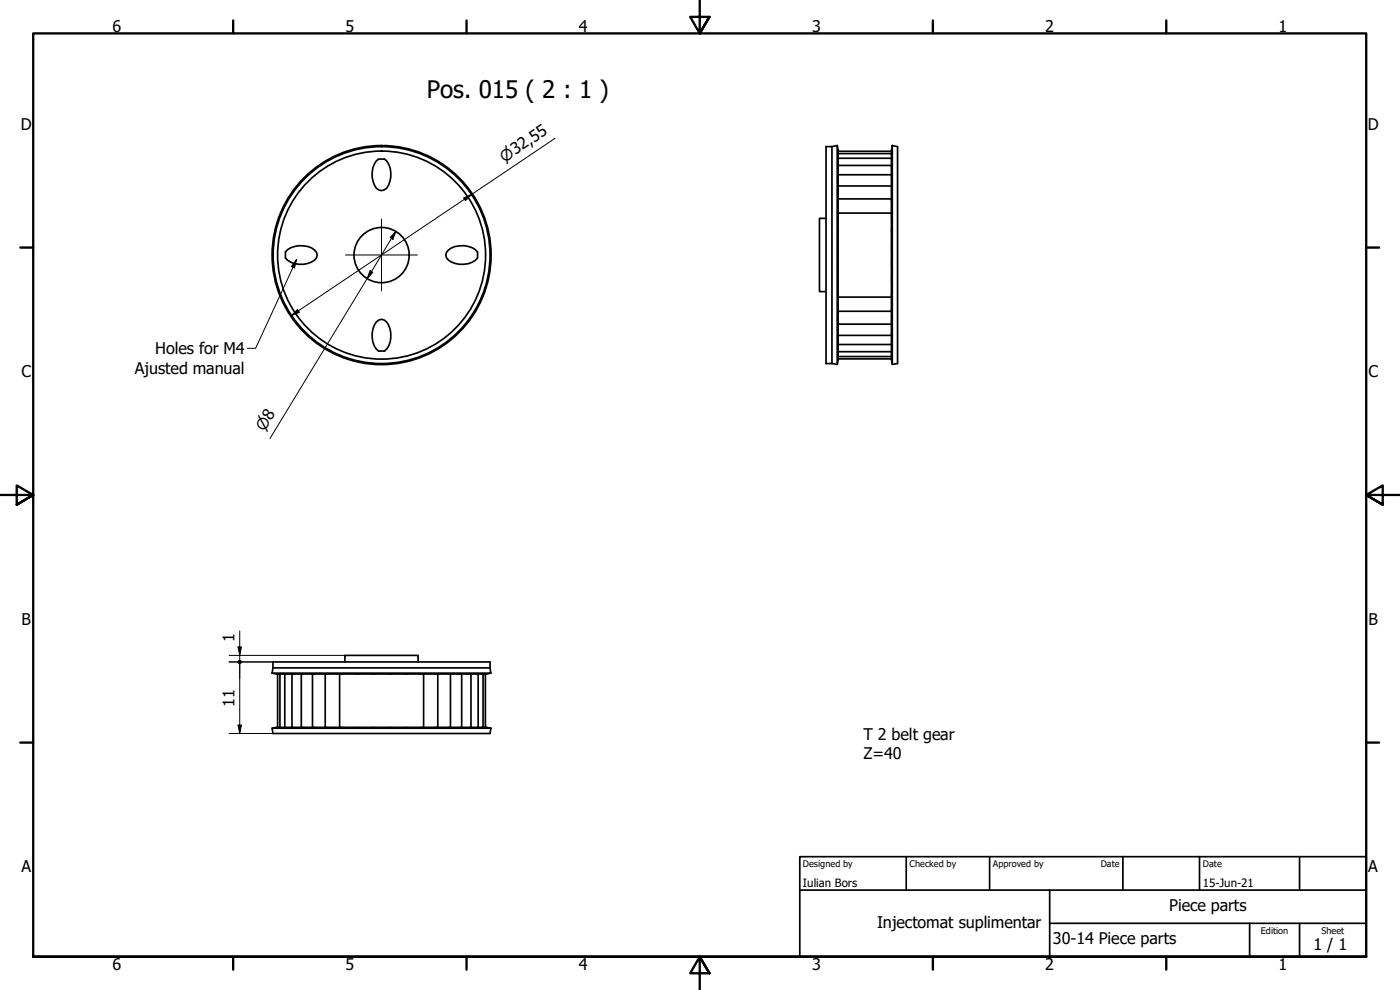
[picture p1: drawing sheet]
<svg xmlns="http://www.w3.org/2000/svg" width="420mm" height="297mm" viewBox="0 0 420 297" stroke-linecap="round" stroke-linejoin="round" font-family="sans-serif">
<!-- layer: Visible (ISO) -->
<g fill="none" stroke="#000" stroke-width=".51">
<path d="M112.9 48.3l.7-.6h1.8a6.4 6.4 0 0 1 1.2 7.9 2.18 2.18 0 0 1-2.1 1.6 2.18 2.18 0 0 1-2.1-1.6 7.4 7.4 0 0 1 .5-7.3zM247.9 44h1.8v65.1h-1.8zM249.7 44l1.6-.3 .2 1.6M251.3 43.7v65.6M251.5 45.3v.8M251.5 46.1v62M251.5 59.7h16M251.5 55.8h16M251.5 52.4h16M251.5 49.6h16M251.5 47.5h16M251.5 46.1h16"/>
<path d="M251.5 45.4h16M267.5 45.3v.8M267.5 46.1l.1 62M267.6 45l-.1 .3M267.8 43.7l1.6 .3v65.1l-1.6 .2-.2-1.3M267.8 43.7v65.6M267.8 43.7l-.2 1.3M86.3 74.9a7 7 0 0 1 8.1 .1 2.01 2.01 0 0 1 .7 2.1 2.01 2.01 0 0 1-1.6 1.5 6.9 6.9 0 0 1-7.8-1.2v-1.8zM134.6 75a6.7 6.7 0 0 1 8.7 .6v1.8a6.5 6.5 0 0 1-9.3-.1l-.2-.8 .2-.8zM247.9 65.5h-2v22h2M251.5 63.9h16M113 96.6a2.06 2.06 0 0 1 2.1-.7 2.06 2.06 0 0 1 1.5 1.6 6.9 6.9 0 0 1-1.2 7.8h-1.8a6.8 6.8 0 0 1-.6-8.7z"/>
<path d="M251.5 97.3h16M251.5 93.4h16M251.5 89.1h16M249.7 109.1l1.6 .2M251.5 108l-.2 1.3M251.5 107.7h16M251.5 107h16M251.5 105.5h16M251.5 103.4h16M251.5 100.6h16M81.9 198.6h65.2v1.8h-65.2zM103.5 198.6v-2h22v2"/>
<path d="M81.7 202l1.6 .2M81.7 218.5h65.6M81.7 202h65.6M81.9 200.4l-.2 1.6M83.2 218.2h62.5M83.2 202.2h62.5M83.3 218.2l-1.6 .3 .2 1.6h65.2l.2-1.6M83.3 202.2v16M84 202.2v16M85.5 202.2v16M87.6 202.2v16M90.4 202.2v16"/>
<path d="M93.8 202.2v16M97.6 202.2v16M101.9 202.2v16M127.1 202.2v16M131.4 202.2v16M135.2 202.2v16M138.6 202.2v16M141.4 202.2v16M143.5 202.2v16M145 202.2v16M145.7 202.2v16M145.7 218.2l1.6 .3"/>
<path d="M147.1 200.4l.2 1.6-1.6 .2"/>
<circle cx="114.5" cy="76.5" r="32.9"/>
<circle cx="114.5" cy="76.5" r="32.5"/>
<circle cx="114.5" cy="76.5" r="31.2"/>
<circle cx="114.5" cy="76.5" r="8.3"/>
</g>
<g fill="#000">
<circle cx="251.5" cy="45.4" r=".25"/>
<circle cx="267.5" cy="45.4" r=".25"/>
</g>
<!-- layer: Border (ISO) -->
<g fill="none" stroke="#000" stroke-width=".7">
<path d="M70 6.1v3.9M140 6.1v3.9M210 0v10l-2.9-4.9h5.8l-2.9 4.9 2.9-4.9M280 6.1v3.9M350 6.1v3.9M6.1 74.3h3.9M410 74.3h3.9M0 148.5h10l-5-2.8v5.7l5-2.9-5 2.9M420 148.5h-10l5-2.8v5.7l-5-2.9 5 2.9M6.1 222.8h3.9M410 222.8h3.9M10 287.1v-277.1h400v277.1h-400h400"/>
<path d="M70 287.1v3.8M140 287.1v3.8M212.9 292l-2.9-4.9 2.9 4.9h-5.8l2.9-4.9v9.9M280 287.1v3.8M350 287.1v3.8"/>
</g>
<!-- layer: Title (ISO) -->
<path d="M240 257h170v30.1h-170zM272 257v10.1M297 257v10.1M337 257v10.1M360 257v10.1M390 257v10.1M240 267.1h170M315 277h95M315 267.1v20M375 277v10.1M390 277v10.1" fill="none" stroke="#000" stroke-width=".51"/>
<!-- layer: Center Mark (ISO) -->
<path d="M103.7 76.5h21.6M114.5 65.7v21.6" fill="none" stroke="#000" stroke-width=".3"/>
<!-- layer: Symbol (ISO) -->
<path d="M89 77.9l-.6 2.5-1-.4zM89 77.9l-12.3 26.6h-2.5" fill="none" stroke="#000" stroke-width=".3"/>
<path d="M89 77.9l-.6 2.5-1-.4z" fill-rule="evenodd" fill="#000"/>
<!-- layer: Dimension (ISO) -->
<g fill="none" stroke="#000" stroke-width=".3">
<path d="M139.1 59.4l2.4-1.1-1.8 1.9zM166.6 41.5l-79.1 53.2M118.8 69.5l-.9 2.3-.8-.5zM118.8 69.5l-37.8 62.1M89.3 92.9l.6 .8-2.4 1zM111.1 81.2l.8 .5-1.7 1.9zM68.8 198.6h13.1M68.8 196.6h34.7M71.4 194.1h1.1l-.6 2.5zM71.9 189.3v9.3M71.9 199.2v20.9M71.4 217.5h1.1l-.6 2.6z"/>
<path d="M68.8 220.1h13.1"/>
</g>
<g fill="#000">
<path d="M118.8 69.5l-.9 2.3-.8-.5z" fill-rule="evenodd"/>
<path d="M139.1 59.4l2.4-1.1-1.8 1.9z" fill-rule="evenodd"/>
<path d="M89.3 92.9l.6 .8-2.4 1z" fill-rule="evenodd"/>
<path d="M111.1 81.2l.8 .5-1.7 1.9z" fill-rule="evenodd"/>
<path d="M71.4 194.1h1.1l-.6 2.5z" fill-rule="evenodd"/>
<path d="M71.4 217.5h1.1l-.6 2.6z" fill-rule="evenodd"/>
<circle cx="71.9" cy="198.6" r=".63"/>
</g>
<text font-size="7.2" x="128.1" y="29.5">Pos. 015 ( 2 : 1 )</text>
<g font-size="4.8">
<text x="33.7" y="9.6">6</text>
<text x="103.7" y="9.6">5</text>
<text x="173.7" y="9.6">4</text>
<text x="243.7" y="9.6">3</text>
<text x="313.7" y="9.6">2</text>
<text x="383.7" y="9.6">1</text>
<text x="6.2" y="38.9">D</text>
<text x="410.5" y="38.9">D</text>
<text x="46.5" y="106.3">Holes for M4</text>
<text x="6.4" y="113.1">C</text>
<text x="40.5" y="112.1">Ajusted manual</text>
<text x="410.7" y="113.1">C</text>
<text x="6.4" y="187.4">B</text>
<text x="410.7" y="187.4">B</text>
<text x="70.4" y="192.6" transform="rotate(-90 70.4 192.6)">1</text>
<text x="70.4" y="212" transform="rotate(-90 70.4 212)">11</text>
<text x="259.1" y="222">T 2 belt gear</text>
<text x="259.1" y="227.8">Z=40</text>
<text x="6.4" y="261.7">A</text>
<text x="410.7" y="261.7">A</text>
<text x="350.9" y="273.3">Piece parts</text>
<text x="263.2" y="278.4">Injectomat suplimentar</text>
<text x="316" y="283.3">30-14 Piece parts</text>
<text x="394.2" y="285">1 / 1</text>
<text x="33.7" y="290.9">6</text>
<text x="103.7" y="290.9">5</text>
<text x="173.7" y="290.9">4</text>
<text x="243.7" y="290.9">3</text>
<text x="313.7" y="290.9">2</text>
<text x="383.7" y="290.9">1</text>
</g>
<g font-size="4.6">
<text x="151.4" y="48.8" transform="rotate(-34 151.4 48.8)">⌀32,55</text>
<text x="79.4" y="129.7" transform="rotate(-59 79.4 129.7)">⌀8</text>
</g>
<g font-size="3.4">
<text x="241" y="266">Iulian Bors</text>
<text x="361" y="266">15-Jun-21</text>
</g>
<g font-size="2.7">
<text x="241" y="260.1">Designed by</text>
<text x="273" y="260.1">Checked by</text>
<text x="298" y="260.1">Approved by</text>
<text x="330.3" y="260">Date</text>
<text x="361" y="260">Date</text>
<text x="378.4" y="280.1">Edition</text>
<text x="396.6" y="280.1">Sheet</text>
</g>
</svg>
